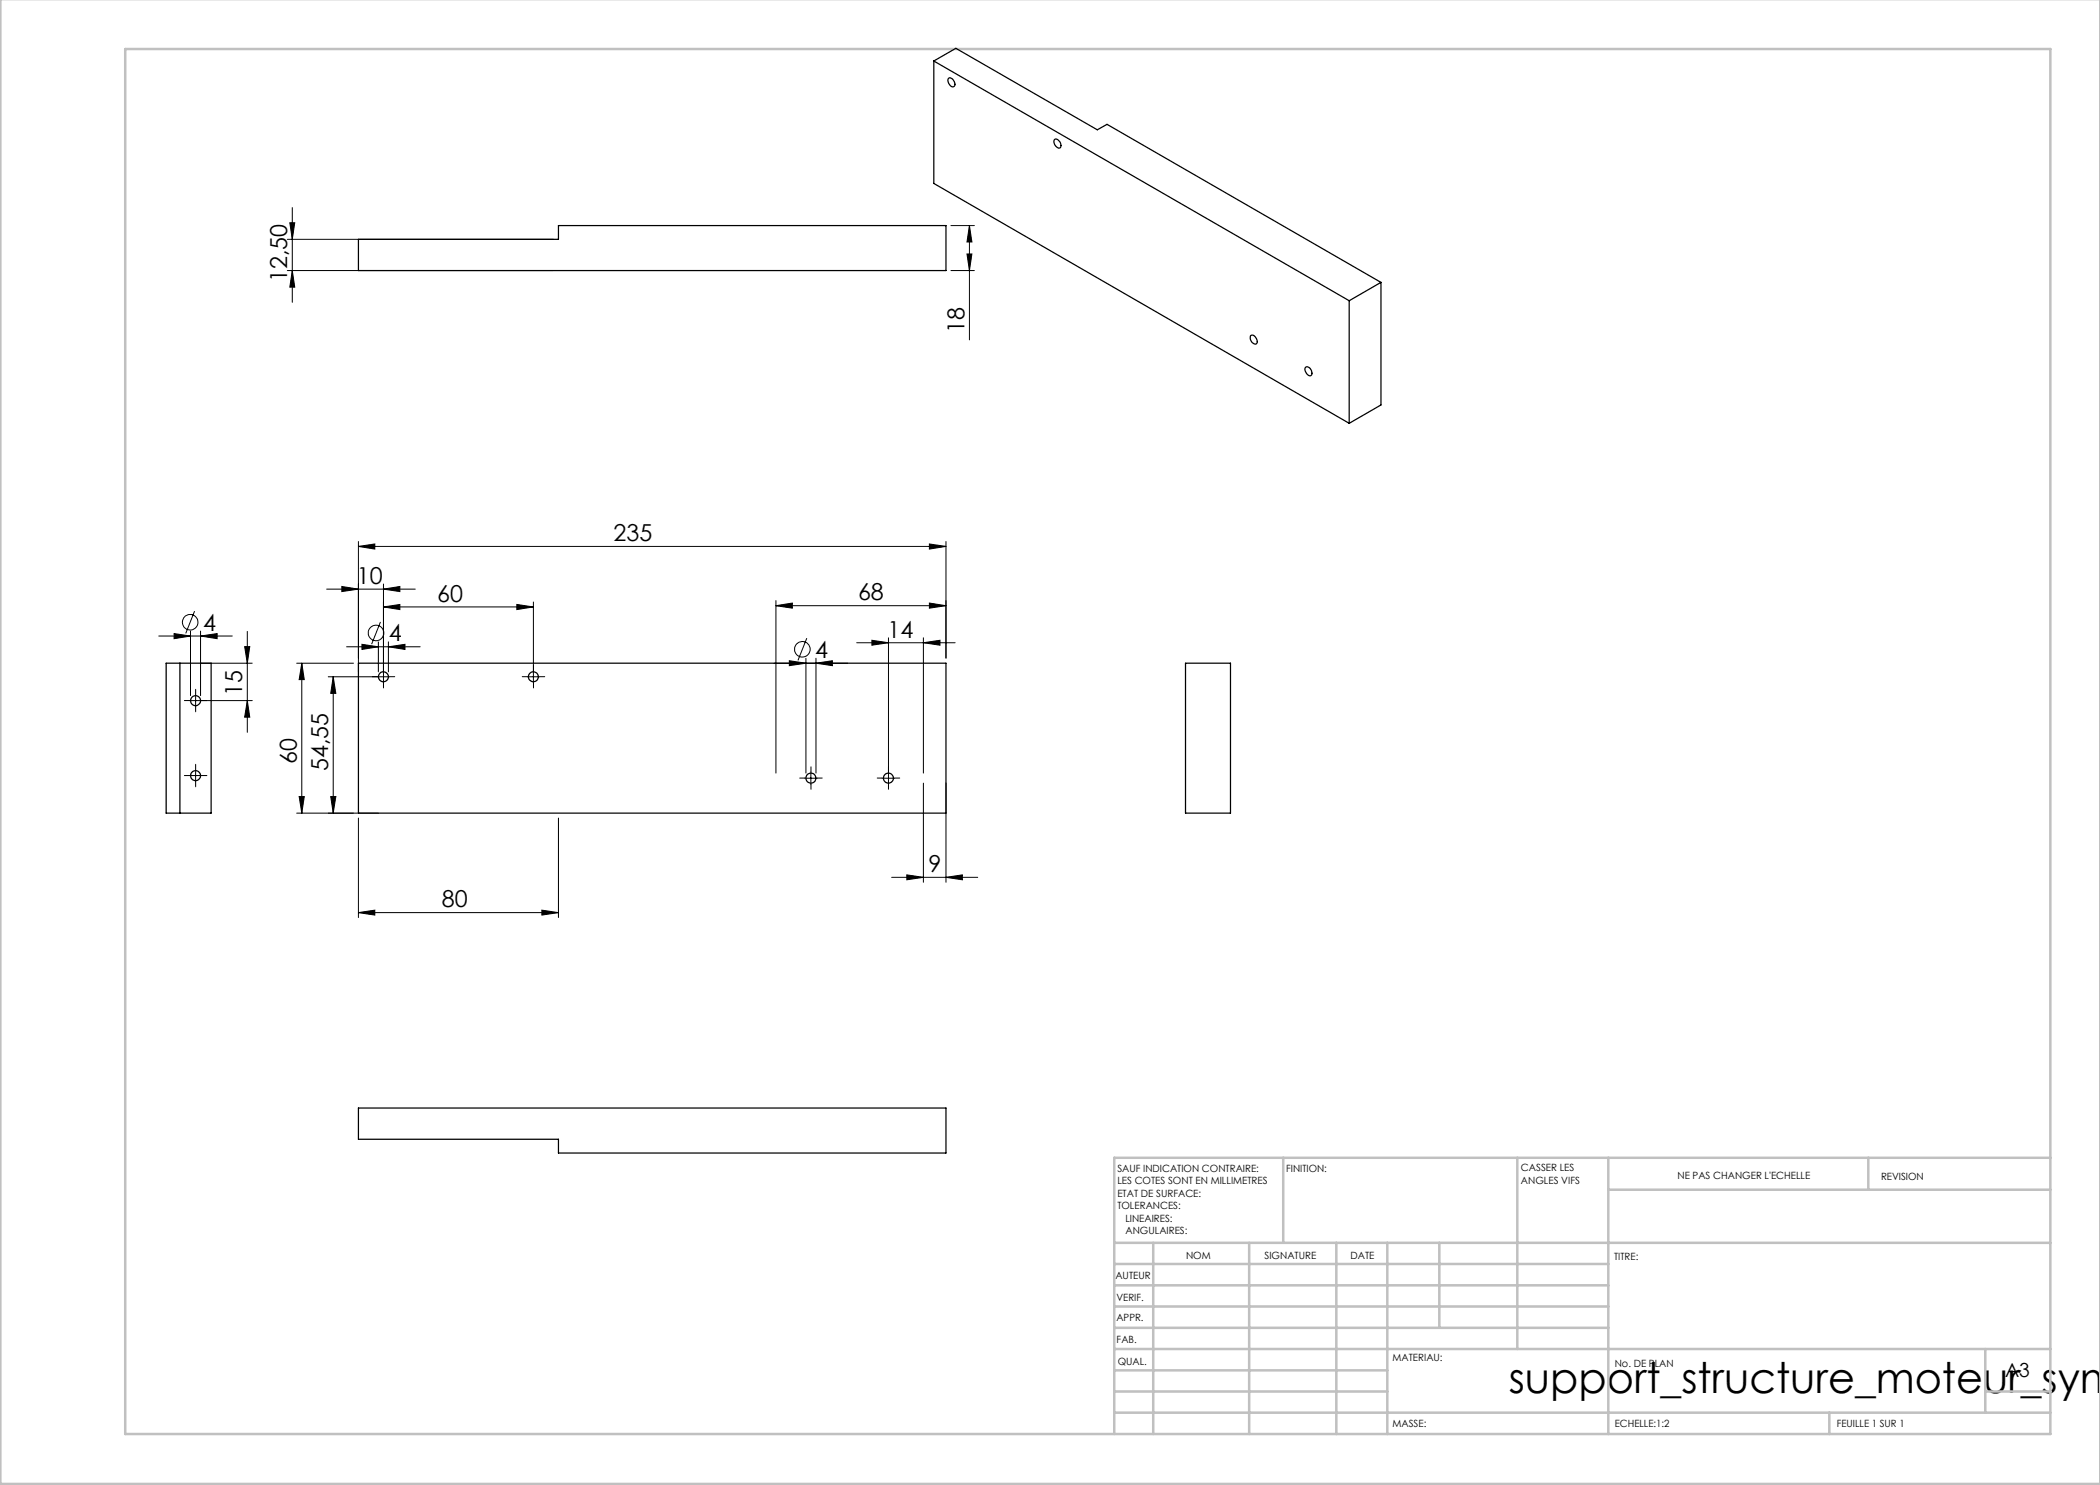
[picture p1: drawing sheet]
<svg xmlns="http://www.w3.org/2000/svg" width="420mm" height="297mm" viewBox="0 0 420 297" stroke-linecap="round" stroke-linejoin="round" font-family="sans-serif">
<g fill="none" stroke="#000" stroke-width=".2">
<path d="M57.5 54.1h53.2M57.5 47.9h53.2M58 44.6h.9l-.4 3.3zM58.5 54.1l.4 3.3h-.9zM58.5 41.5v19M190.2 54.1h4.7M190.2 45.1h4.7M193.4 50.8h1l-.5 3.3zM193.9 45.1l.5 3.3h-1zM193.9 45.1v22.9M65.3 117.8h17.7M68.4 117.3l3.3 .5-3.3 .5z"/>
<path d="M71.7 109.3l3.3-.5v1zM71.7 108.3v26.1M71.7 109.3h117.5M76.7 117.8l3.3-.5v1zM76.7 116.8v19.8M185.9 108.8l3.3 .5-3.3 .5zM189.2 108.3v23.3M31.7 127.2h14.8M34.8 126.7l3.3 .5-3.3 .5zM38.1 126.2v12.9M38.9 122.2l-1.8 4.5M39.1 138.9v2.5"/>
<path d="M40.1 127.2l3.3-.5v1zM40.1 132.6h10.3M40.1 126.2v12.9M48.9 129.3h1.1l-.5 3.3zM49.5 126.3v20.2M59.3 132.6h11.4M60.4 132.6v30M60.4 132.6l.5 3.3h-1.1zM66.6 135.4l.6 3.3h-1.1zM66.6 135.4v27.2M69.3 129.4h14.7M72.4 128.9l3.3 .5-3.3 .5z"/>
<path d="M75.7 128.4v6M76.1 124.4l-1.8 4.4M76.7 121.4l3.3-.5v1zM76.7 121.4h30M77.7 129.4l3.3-.5v1zM77.7 128.4v6M77.9 135.4h-12.2M103.4 120.9l3.3 .5-3.3 .5zM105.4 135.4h2.5M106.7 120.4v16.2M154.8 132.6h14.7M155.2 121.1l3.3-.5v1z"/>
<path d="M155.2 120.1v34.5M155.2 121.1h34M157.9 132.1l3.3 .5-3.3 .5zM161.2 131.7v22.9M161.4 127.6l-1.8 4.5M163.2 132.6l3.3-.5v1zM163.2 131.7v22.9M171.3 128.5h19.7M174.4 128.1l3.3 .4-3.3 .5zM177.7 127.6v29.3M184.7 128.5l3.3-.4v.9zM184.7 127.6v27"/>
<path d="M185.9 120.6l3.3 .5-3.3 .5zM37.9 140.1h12.5M37.9 155.1h2.5M39.1 153.9v2.5M49.5 140.1l.5 3.3h-1.1zM59.8 159.3h1.1l-.5 3.3zM66.1 159.3h1.1l-.6 3.3zM160.9 155.6h2.5M162.2 154.4v2.5M176.4 155.6h2.5M184.7 156.6v19.9M189.2 156.6v19.9"/>
<path d="M71.7 163.6v19.9M75.7 162.6h-16.4M111.7 163.6v19.9M178.3 175.5h17.2M181.4 175l3.3 .5-3.3 .5zM189.2 175.5l3.3-.5v1zM71.7 182.5l3.3-.5v1zM71.7 182.5h40M108.4 182l3.3 .5-3.3 .5z"/>
<circle cx="38" cy="124.5" r="1.55"/>
<circle cx="75.2" cy="126.6" r="1.55"/>
<circle cx="160.5" cy="129.9" r="1.56"/>
</g>
<g fill="none" stroke="#000" stroke-width=".2" stroke-dasharray="30.5 1.3 1.3 1.3">
<path d="M39.1 138.9v-1M75.4 135.3h-1M76.7 134.1v-1M76.7 136.6v1M77.9 135.3h1M105.4 135.3h-1M106.7 134.1v-1M106.7 136.6v1M107.9 135.3h1M37.9 140.1h-1M37.9 155.1h-1M39.1 141.4v1"/>
<path d="M39.1 153.9v-1M39.1 156.4v1M40.4 140.1h1M40.4 155.1h1M160.9 155.6h-1M162.2 154.4v-1M162.2 156.9v1M163.4 155.6h1M176.4 155.6h-1M177.7 154.4v-1M177.7 156.9v1M178.9 155.6h1"/>
</g>
<g fill="none" stroke="#c0c0c0" stroke-width=".5">
<path d="M.1 -.1v296.9h419.9M25 9.8h385.1v277h-385.1zM256.6 231.6v17M303.5 231.6v38.2M321.7 231.6v55.2M321.7 237.9h88.4M373.7 231.6v6.3M410.1 231.6h-187.3v55.2M222.8 248.6h187.3M222.8 257.1h98.9M222.8 252.8h98.9M230.6 248.6v38.2"/>
<path d="M249.8 248.6v38.2M267.3 248.6v38.2M277.5 248.6v38.2M287.9 248.6v17M222.8 265.6h98.9M222.8 261.3h98.9M222.8 278.3h54.7M222.8 274.1h54.7M222.8 269.8h187.3M397.1 278.3h13M397.1 269.8v12.7M222.8 282.5h187.3"/>
<path d="M365.9 282.5v4.3"/>
</g>
<g fill="#000">
<path d="M193.4 50.8h1l-.5 3.3zM193.9 45.1l.5 3.3h-1zM58.5 54.1l.4 3.3h-.9zM58 44.6h.9l-.4 3.3z"/>
<path d="M71.7 109.3l3.3-.5v1zM185.9 108.8l3.3 .5-3.3 .5zM76.7 121.4l3.3-.5v1zM103.4 120.9l3.3 .5-3.3 .5zM68.4 117.3l3.3 .5-3.3 .5zM76.7 117.8l3.3-.5v1z"/>
<path d="M60.4 132.6l.5 3.3h-1.1zM59.8 159.3h1.1l-.5 3.3z"/>
<path d="M66.6 135.4l.6 3.3h-1.1zM66.1 159.3h1.1l-.6 3.3zM48.9 129.3h1.1l-.5 3.3zM49.5 140.1l.5 3.3h-1.1z"/>
<path d="M72.4 128.9l3.3 .5-3.3 .5zM77.7 129.4l3.3-.5v1zM157.9 132.1l3.3 .5-3.3 .5zM163.2 132.6l3.3-.5v1zM174.4 128.1l3.3 .4-3.3 .5zM184.7 128.5l3.3-.4v.9zM155.2 121.1l3.3-.5v1zM185.9 120.6l3.3 .5-3.3 .5zM34.8 126.7l3.3 .5-3.3 .5zM40.1 127.2l3.3-.5v1z"/>
<path d="M181.4 175l3.3 .5-3.3 .5zM189.2 175.5l3.3-.5v1z"/>
<path d="M108.4 182l3.3 .5-3.3 .5zM71.7 182.5l3.3-.5v1z"/>
</g>
<g fill="none" stroke="#000" stroke-width=".25">
<path d="M186.8 12.2l4.4-2.5 28.3 16.3 1.9-1.1 54.8 31.6M186.8 12.2l83 47.9M186.8 12.2v24.5l83 48M189.8 15.6a1.16 1.16 0 0 1 1.1 1.6 .75 .75 0 0 1-1.1-.5l-.2-.5zM211 27.9a1.1 1.1 0 0 1 1 .5 1.1 1.1 0 0 1-.1 1.2 1.18 1.18 0 0 1-.9-1.7zM71.7 47.9h40v-2.8h77.5v9h-117.5zM276.2 56.5l-6.4 3.6M276.2 56.5v24.5l-6.4 3.7M250.2 67.1a1.2 1.2 0 0 1 1.1 1.6 1.07 1.07 0 0 1-1.1-.4 1.07 1.07 0 0 1 0-1.2zM261.1 73.5a.97 .97 0 0 1 1 .2 .97 .97 0 0 1 .3 .9 .46 .46 0 0 1-.3 .6 .46 .46 0 0 1-.6-.2l-.4-.8zM269.8 60.1v24.6M33.2 132.6h9v30h-9z"/>
<path d="M36 132.6v30M71.7 132.6h117.5v30h-117.5zM237.1 132.6h9v30h-9zM71.7 221.6h117.5v9h-77.5v-2.7h-40z"/>
<circle cx="76.7" cy="135.3" r="1"/>
<circle cx="106.7" cy="135.3" r=".99"/>
<circle cx="39.1" cy="155.1" r="1"/>
<circle cx="39.1" cy="140.1" r="1"/>
<circle cx="162.2" cy="155.6" r="1"/>
<circle cx="177.7" cy="155.6" r="1"/>
</g>
<text font-size="8.5" x="301.8" y="278.5">support_structure_moteur_sym</text>
<g font-size="4.7">
<text x="57.5" y="56.4" transform="rotate(-90 57.5 56.4)">12,50</text>
<text x="192.9" y="66.7" transform="rotate(-90 192.9 66.7)">18</text>
<text x="122.7" y="108.3">235</text>
<text x="71.4" y="116.8">10</text>
<text x="87.4" y="120.4">60</text>
<text x="171.6" y="120.1">68</text>
<text x="40.6" y="126.1">4</text>
<text x="77.8" y="128.3">4</text>
<text x="163.1" y="131.6">4</text>
<text x="177.5" y="127.5">14</text>
<text x="48.5" y="139.3" transform="rotate(-90 48.5 139.3)">15</text>
<text x="59.4" y="152.8" transform="rotate(-90 59.4 152.8)">60</text>
<text x="65.7" y="154.3" transform="rotate(-90 65.7 154.3)">54,55</text>
<text x="185.7" y="174.4">9</text>
<text x="88.4" y="181.5">80</text>
</g>
<text font-size="3.9" x="401" y="275.4">A3</text>
<g font-size="2">
<text x="223.5" y="234.4">SAUF INDICATION CONTRAIRE:</text>
<text x="223.5" y="236.9">LES COTES SONT EN MILLIMETRES</text>
<text x="223.5" y="239.4">ETAT DE SURFACE:</text>
<text x="257.2" y="234.4">FINITION:</text>
<text x="304.2" y="234.3">CASSER LES</text>
<text x="304.2" y="236.8">ANGLES VIFS</text>
<text x="335.5" y="235.8">NE PAS CHANGER L'ECHELLE</text>
<text x="376.2" y="236">REVISION</text>
<text x="223.5" y="241.9">TOLERANCES:</text>
<text x="225.1" y="244.4">LINEAIRES:</text>
<text x="225.1" y="246.9">ANGULAIRES:</text>
<text x="237.2" y="251.8">NOM</text>
<text x="252.9" y="251.7">SIGNATURE</text>
<text x="270.1" y="251.7">DATE</text>
<text x="223.1" y="255.9">AUTEUR</text>
<text x="322.8" y="252">TITRE:</text>
<text x="223.3" y="260.1">VERIF.</text>
<text x="223.3" y="264.2">APPR.</text>
<text x="223.3" y="268.6">FAB.</text>
<text x="223.5" y="272.9">QUAL.</text>
<text x="278.5" y="272.3">MATERIAU:</text>
<text x="323" y="273.4">No. DE PLAN</text>
<text x="278.5" y="285.3">MASSE:</text>
<text x="323" y="285.4">ECHELLE:1:2</text>
<text x="367.4" y="285.4">FEUILLE 1 SUR 1</text>
</g>
</svg>
